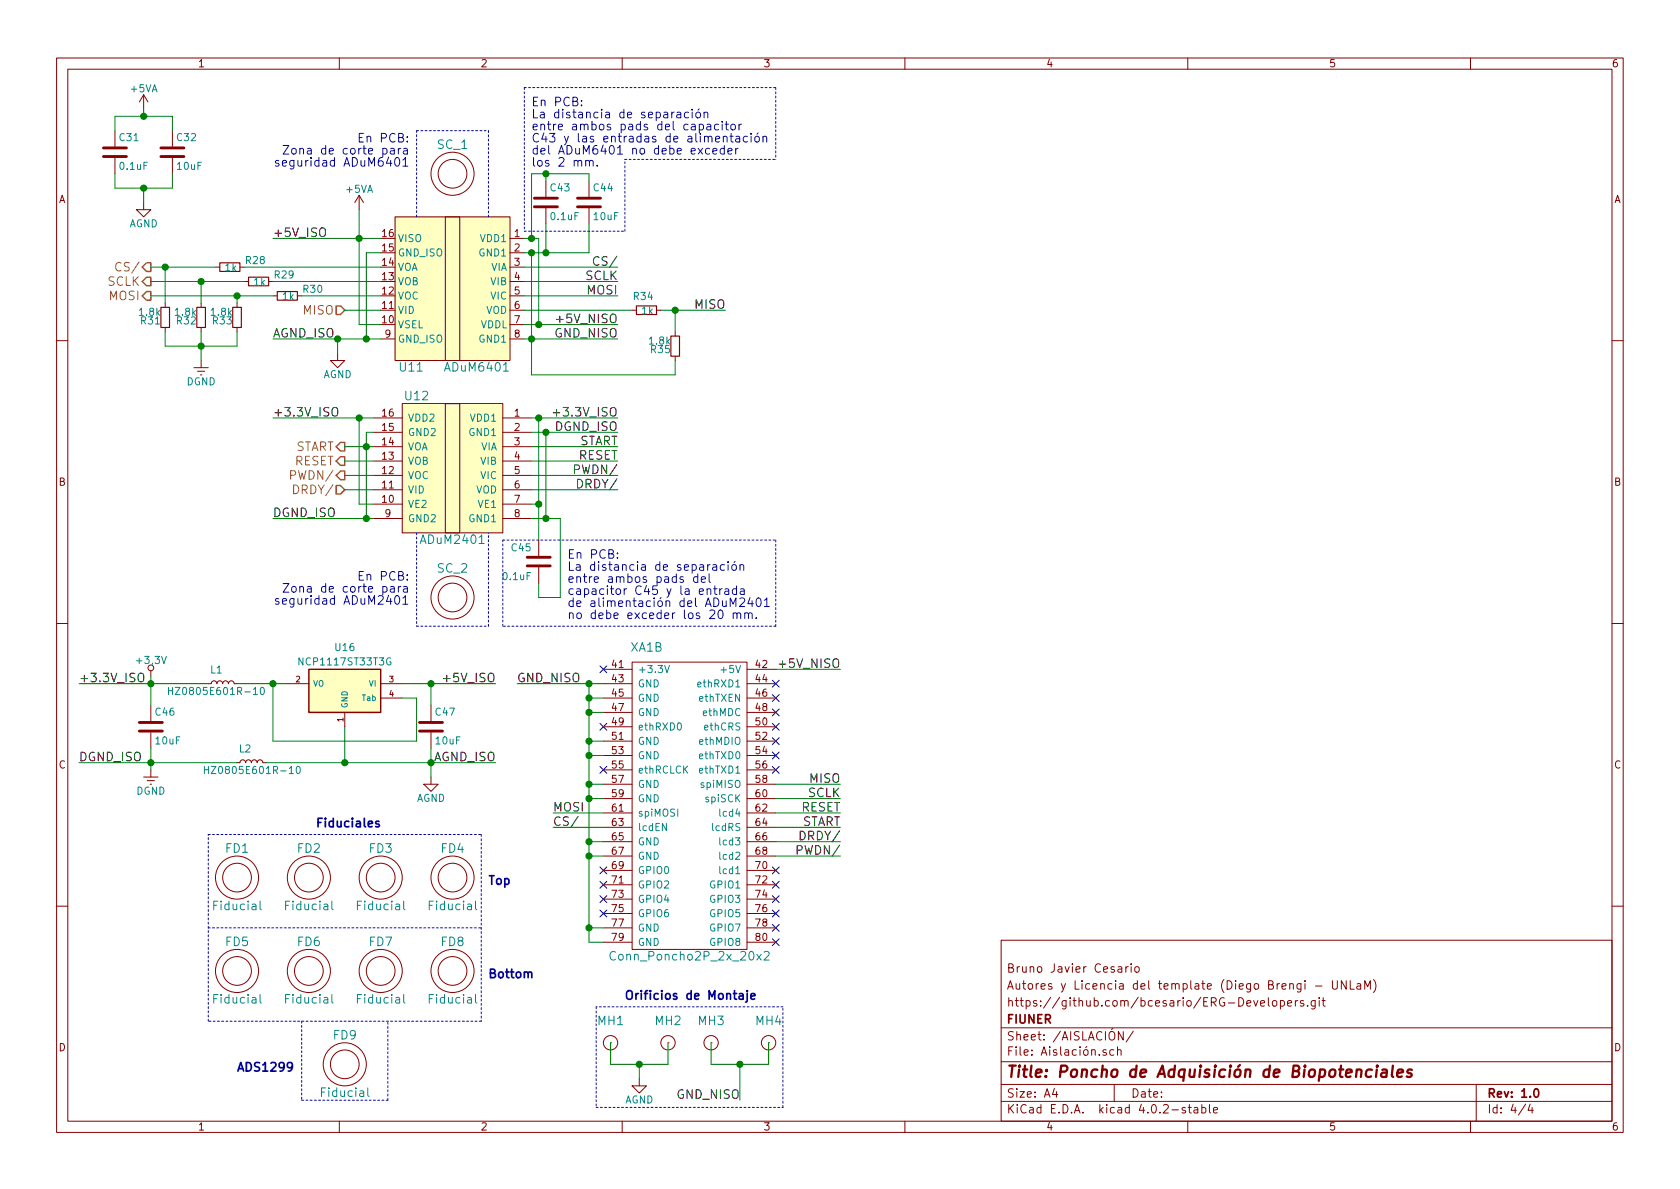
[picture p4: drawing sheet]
EESchema Schematic File Version 2
LIBS:PonchoERG-rescue
LIBS:Misc_Poncho_Grande
LIBS:Poncho_Esqueleto
LIBS:PonchoERG
LIBS:power
LIBS:74xgxx
LIBS:74xx
LIBS:ac-dc
LIBS:actel
LIBS:adc-dac
LIBS:Altera
LIBS:analog_devices
LIBS:analog_switches
LIBS:atmel
LIBS:audio
LIBS:brooktre
LIBS:cmos_ieee
LIBS:cmos4000
LIBS:conn
LIBS:contrib
LIBS:cypress
LIBS:dc-dc
LIBS:device
LIBS:digital-audio
LIBS:diode
LIBS:display
LIBS:dsp
LIBS:elec-unifil
LIBS:ESD_Protection
LIBS:ftdi
LIBS:gennum
LIBS:graphic
LIBS:hc11
LIBS:intel
LIBS:interface
LIBS:ir
LIBS:Lattice
LIBS:linear
LIBS:logo
LIBS:maxim
LIBS:memory
LIBS:microchip
LIBS:microchip_dspic33dsc
LIBS:microchip_pic10mcu
LIBS:microchip_pic12mcu
LIBS:microchip_pic16mcu
LIBS:microchip_pic18mcu
LIBS:microchip_pic32mcu
LIBS:microcontrollers
LIBS:motor_drivers
LIBS:motorola
LIBS:msp430
LIBS:nordicsemi
LIBS:nxp_armmcu
LIBS:onsemi
LIBS:opto
LIBS:Oscillators
LIBS:philips
LIBS:Power_Management
LIBS:powerint
LIBS:pspice
LIBS:references
LIBS:regul
LIBS:relays
LIBS:rfcom
LIBS:sensors
LIBS:silabs
LIBS:siliconi
LIBS:stm8
LIBS:stm32
LIBS:supertex
LIBS:switches
LIBS:texas
LIBS:transf
LIBS:transistors
LIBS:ttl_ieee
LIBS:valves
LIBS:video
LIBS:Xicor
LIBS:xilinx
LIBS:Zilog
LIBS:Jumpers_Config
LIBS:Jumpers_Default
LIBS:PonchoERG-cache
EELAYER 25 0
EELAYER END
$Descr A4 11693 8268
encoding utf-8
Sheet 4 4
Title "Poncho de Adquisición de Biopotenciales"
Date ""
Rev "1.0"
Comp "FIUNER"
Comment1 "https://github.com/bcesario/ERG-Developers.git"
Comment2 "Autores y Licencia del template (Diego Brengi - UNLaM)"
Comment3 "Bruno Javier Cesario"
Comment4 ""
$EndDescr
Text HLabel 2400 2150 0    60   Input ~ 0
MISO
Text HLabel 1050 2050 0    60   Output ~ 0
MOSI
Text HLabel 1050 1950 0    60   Output ~ 0
SCLK
Text HLabel 1050 1850 0    60   Output ~ 0
CS/
Text HLabel 2400 3100 0    60   Output ~ 0
START
Text HLabel 2400 3200 0    60   Output ~ 0
RESET
Text HLabel 2400 3400 0    60   Input ~ 0
DRDY/
$Comp
L C C31
U 1 1
P 800 1050
F 0 "C31" H 825 1150 50  0000 L CNN
F 1 "0.1uF" H 825 950 50  0000 L CNN
F 2 "Capacitors_SMD:C_0805" H 838 900 50  0001 C CNN
F 3 "http://www.kemet.com/Lists/ProductCatalog/Attachments/53/KEM_C1002_X7R_SMD.pdf" H 800 1050 50  0001 C CNN
F 4 "399-1170-1-ND" H 800 1050 60  0001 C CNN "Código Digikey"
	1    800  1050
	1    0    0    -1  
$EndComp
$Comp
L C C32
U 1 1
P 1200 1050
F 0 "C32" H 1225 1150 50  0000 L CNN
F 1 "10uF" H 1225 950 50  0000 L CNN
F 2 "Capacitors_SMD:C_0805" H 1238 900 50  0001 C CNN
F 3 "http://www.kemet.com/Lists/ProductCatalog/Attachments/19/KEM_C1006_X5R_SMD.pdf" H 1200 1050 50  0001 C CNN
F 4 "399-8012-1-ND" H 1200 1050 60  0001 C CNN "Código Digikey"
	1    1200 1050
	1    0    0    -1  
$EndComp
$Comp
L ADuM6401-RESCUE-PonchoERG U11
U 1 1
P 3150 1950
AR Path="/57C7EA7C" Ref="U11"  Part="1" 
AR Path="/57BDC3A8/57C7EA7C" Ref="U11"  Part="1" 
F 0 "U11" H 3350 1350 60  0000 L CNN
F 1 "ADuM6401" H 2750 1350 60  0000 L CNN
F 2 "SMD_Packages:SO-16-W" H 2650 2250 50  0001 C CNN
F 3 "http://www.analog.com/media/en/technical-documentation/data-sheets/ADuM6400_6401_6402_6403_6404.pdf" H 2650 2250 50  0001 C CNN
F 4 "ADUM6401CRWZ-ND" H 3150 1950 60  0001 C CNN "Código Digikey"
	1    3150 1950
	-1   0    0    -1  
$EndComp
$Comp
L ADuM2401 U12
U 1 1
P 3150 3250
F 0 "U12" H 3400 3750 60  0000 C CNN
F 1 "ADuM2401" H 3150 2750 60  0000 C CNN
F 2 "SMD_Packages:SO-16-W" H 3150 3250 60  0001 C CNN
F 3 "http://www.analog.com/media/en/technical-documentation/data-sheets/ADuM2400_2401_2402.pdf" H 3150 3250 60  0001 C CNN
F 4 "ADUM2401ARWZ-RLCT-ND" H 3150 3250 60  0001 C CNN "Código Digikey"
	1    3150 3250
	-1   0    0    -1  
$EndComp
$Comp
L +5VA #PWR031
U 1 1
P 1000 750
F 0 "#PWR031" H 1000 600 50  0001 C CNN
F 1 "+5VA" H 1000 890 50  0000 C CNN
F 2 "" H 1000 750 50  0000 C CNN
F 3 "" H 1000 750 50  0000 C CNN
	1    1000 750 
	1    0    0    -1  
$EndComp
Text Label 4300 2250 2    60   ~ 0
+5V_NISO
Text Label 4300 2350 2    60   ~ 0
GND_NISO
Text HLabel 2400 3300 0    60   Output ~ 0
PWDN/
NoConn ~ 5400 4750
NoConn ~ 5400 4850
NoConn ~ 5400 4950
NoConn ~ 5400 5050
NoConn ~ 5400 5150
NoConn ~ 5400 5250
NoConn ~ 5400 5350
NoConn ~ 5400 6050
NoConn ~ 5400 6150
NoConn ~ 5400 6250
NoConn ~ 5400 6350
NoConn ~ 5400 6450
NoConn ~ 5400 6550
NoConn ~ 4200 6350
NoConn ~ 4200 6250
NoConn ~ 4200 6150
NoConn ~ 4200 6050
NoConn ~ 4200 5350
NoConn ~ 4200 5050
NoConn ~ 4200 4650
Text Label 3600 4750 0    60   ~ 0
GND_NISO
Text Label 5850 4650 2    60   ~ 0
+5V_NISO
$Comp
L Conn_Poncho2P_2x_20x2 XA?
U 2 1
P 4450 4950
AR Path="/57D819F9" Ref="XA?"  Part="2" 
AR Path="/57BDC3A8/57D819F9" Ref="XA1"  Part="2" 
F 0 "XA1" H 4500 5400 60  0000 C CNN
F 1 "Conn_Poncho2P_2x_20x2" H 4800 3250 60  0000 C CNN
F 2 "Poncho_Esqueleto:Conn_Poncho_Izquierdo" H 4450 4950 60  0001 C CNN
F 3 "https://media.digikey.com/PDF/Data%20Sheets/Sullins%20PDFs/xRxCzzzDxxN-RC_11636-B.pdf" H 4450 4950 60  0001 C CNN
F 4 "S2011EC-20-ND" H 4450 4950 60  0001 C CNN "Código Digikey"
	2    4450 4950
	1    0    0    -1  
$EndComp
$Comp
L C C43
U 1 1
P 3800 1400
F 0 "C43" H 3825 1500 50  0000 L CNN
F 1 "0.1uF" H 3825 1300 50  0000 L CNN
F 2 "Capacitors_SMD:C_0805" H 3838 1250 50  0001 C CNN
F 3 "http://www.kemet.com/Lists/ProductCatalog/Attachments/19/KEM_C1006_X5R_SMD.pdf" H 3800 1400 50  0001 C CNN
F 4 "399-1170-1-ND" H 3800 1400 60  0001 C CNN "Código Digikey"
	1    3800 1400
	1    0    0    -1  
$EndComp
$Comp
L C C44
U 1 1
P 4100 1400
F 0 "C44" H 4125 1500 50  0000 L CNN
F 1 "10uF" H 4125 1300 50  0000 L CNN
F 2 "Capacitors_SMD:C_0805" H 4138 1250 50  0001 C CNN
F 3 "http://www.kemet.com/Lists/ProductCatalog/Attachments/19/KEM_C1006_X5R_SMD.pdf" H 4100 1400 50  0001 C CNN
F 4 "399-8012-1-ND" H 4100 1400 60  0001 C CNN "Código Digikey"
	1    4100 1400
	1    0    0    -1  
$EndComp
$Comp
L C C45
U 1 1
P 3750 3900
F 0 "C45" H 3800 3800 50  0000 L CNN
F 1 "0.1uF" H 3800 4000 50  0000 L CNN
F 2 "Capacitors_SMD:C_0805" H 3788 3750 50  0001 C CNN
F 3 "http://www.kemet.com/Lists/ProductCatalog/Attachments/19/KEM_C1006_X5R_SMD.pdf" H 3750 3900 50  0001 C CNN
F 4 "399-1170-1-ND" H 3750 3900 60  0001 C CNN "Código Digikey"
	1    3750 3900
	-1   0    0    1   
$EndComp
$Comp
L Fiducial FD1
U 1 1
P 1650 6100
F 0 "FD1" H 1650 6300 60  0000 C CNN
F 1 "Fiducial" H 1650 5900 60  0000 C CNN
F 2 "Fiducials:Fiducial_1mm_Dia_2.54mm_Outer_CopperTop" H 1650 6100 60  0001 C CNN
F 3 "NONE" H 1650 6100 60  0001 C CNN
	1    1650 6100
	1    0    0    -1  
$EndComp
$Comp
L Fiducial FD2
U 1 1
P 2150 6100
F 0 "FD2" H 2150 6300 60  0000 C CNN
F 1 "Fiducial" H 2150 5900 60  0000 C CNN
F 2 "Fiducials:Fiducial_1mm_Dia_2.54mm_Outer_CopperTop" H 2150 6100 60  0001 C CNN
F 3 "NONE" H 2150 6100 60  0001 C CNN
	1    2150 6100
	1    0    0    -1  
$EndComp
$Comp
L Fiducial FD3
U 1 1
P 2650 6100
F 0 "FD3" H 2650 6300 60  0000 C CNN
F 1 "Fiducial" H 2650 5900 60  0000 C CNN
F 2 "Fiducials:Fiducial_1mm_Dia_2.54mm_Outer_CopperTop" H 2650 6100 60  0001 C CNN
F 3 "NONE" H 2650 6100 60  0001 C CNN
	1    2650 6100
	1    0    0    -1  
$EndComp
$Comp
L Fiducial FD4
U 1 1
P 3150 6100
F 0 "FD4" H 3150 6300 60  0000 C CNN
F 1 "Fiducial" H 3150 5900 60  0000 C CNN
F 2 "Fiducials:Fiducial_1mm_Dia_2.54mm_Outer_CopperTop" H 3150 6100 60  0001 C CNN
F 3 "NONE" H 3150 6100 60  0001 C CNN
	1    3150 6100
	1    0    0    -1  
$EndComp
Text Notes 2200 5750 0    60   ~ 12
Fiduciales
$Comp
L PCB_HOLE MH2
U 1 1
P 4650 7250
F 0 "MH2" H 4650 7400 60  0000 C CNN
F 1 "PCB_HOLE" H 4650 7150 60  0001 C CNN
F 2 "Connect:1pin" H 4500 7300 60  0001 C CNN
F 3 "NONE" H 4600 7400 60  0001 C CNN
	1    4650 7250
	1    0    0    -1  
$EndComp
$Comp
L PCB_HOLE MH3
U 1 1
P 4950 7250
F 0 "MH3" H 4950 7400 60  0000 C CNN
F 1 "PCB_HOLE" H 4950 7150 60  0001 C CNN
F 2 "Connect:1pin" H 4800 7300 60  0001 C CNN
F 3 "NONE" H 4900 7400 60  0001 C CNN
	1    4950 7250
	1    0    0    -1  
$EndComp
$Comp
L PCB_HOLE MH4
U 1 1
P 5350 7250
F 0 "MH4" H 5350 7400 60  0000 C CNN
F 1 "PCB_HOLE" H 5350 7150 60  0001 C CNN
F 2 "Connect:1pin" H 5200 7300 60  0001 C CNN
F 3 "NONE" H 5300 7400 60  0001 C CNN
	1    5350 7250
	1    0    0    -1  
$EndComp
$Comp
L PCB_HOLE MH1
U 1 1
P 4250 7250
F 0 "MH1" H 4250 7400 60  0000 C CNN
F 1 "PCB_HOLE" H 4250 7150 60  0001 C CNN
F 2 "Connect:1pin" H 4100 7300 60  0001 C CNN
F 3 "NONE" H 4200 7400 60  0001 C CNN
	1    4250 7250
	1    0    0    -1  
$EndComp
$Comp
L Fiducial FD9
U 1 1
P 2400 7400
F 0 "FD9" H 2400 7600 60  0000 C CNN
F 1 "Fiducial" H 2400 7200 60  0000 C CNN
F 2 "Fiducials:Fiducial_1mm_Dia_2.54mm_Outer_CopperTop" H 2400 7400 60  0001 C CNN
F 3 "NONE" H 2400 7400 60  0001 C CNN
	1    2400 7400
	1    0    0    -1  
$EndComp
$Comp
L Fiducial FD5
U 1 1
P 1650 6750
F 0 "FD5" H 1650 6950 60  0000 C CNN
F 1 "Fiducial" H 1650 6550 60  0000 C CNN
F 2 "Fiducials:Fiducial_1mm_Dia_2.54mm_Outer_CopperTop" H 1650 6750 60  0001 C CNN
F 3 "NONE" H 1650 6750 60  0001 C CNN
	1    1650 6750
	1    0    0    -1  
$EndComp
$Comp
L Fiducial FD6
U 1 1
P 2150 6750
F 0 "FD6" H 2150 6950 60  0000 C CNN
F 1 "Fiducial" H 2150 6550 60  0000 C CNN
F 2 "Fiducials:Fiducial_1mm_Dia_2.54mm_Outer_CopperTop" H 2150 6750 60  0001 C CNN
F 3 "NONE" H 2150 6750 60  0001 C CNN
	1    2150 6750
	1    0    0    -1  
$EndComp
$Comp
L Fiducial FD7
U 1 1
P 2650 6750
F 0 "FD7" H 2650 6950 60  0000 C CNN
F 1 "Fiducial" H 2650 6550 60  0000 C CNN
F 2 "Fiducials:Fiducial_1mm_Dia_2.54mm_Outer_CopperTop" H 2650 6750 60  0001 C CNN
F 3 "NONE" H 2650 6750 60  0001 C CNN
	1    2650 6750
	1    0    0    -1  
$EndComp
$Comp
L Fiducial FD8
U 1 1
P 3150 6750
F 0 "FD8" H 3150 6950 60  0000 C CNN
F 1 "Fiducial" H 3150 6550 60  0000 C CNN
F 2 "Fiducials:Fiducial_1mm_Dia_2.54mm_Outer_CopperTop" H 3150 6750 60  0001 C CNN
F 3 "NONE" H 3150 6750 60  0001 C CNN
	1    3150 6750
	1    0    0    -1  
$EndComp
Text Notes 4350 6950 0    60   ~ 12
Orificios de Montaje
Text Notes 3400 6150 0    60   ~ 12
Top
Text Notes 3400 6800 0    60   ~ 12
Bottom
Text Notes 1650 7450 0    60   ~ 12
ADS1299
Text Label 5150 7650 2    60   ~ 0
GND_NISO
$Comp
L Fiducial SC_2
U 1 1
P 3150 4150
F 0 "SC_2" H 3150 4350 60  0000 C CNN
F 1 "Slot_2" H 3150 3950 60  0001 C CNN
F 2 "Fiducials:Fiducial_1mm_Dia_2.54mm_Outer_CopperTop" H 3150 4150 60  0001 C CNN
F 3 "NONE" H 3150 4150 60  0001 C CNN
	1    3150 4150
	1    0    0    -1  
$EndComp
Text Notes 2850 4200 2    60   ~ 0
En PCB:\nZona de corte para\nseguridad ADuM2401
Text Notes 2850 1150 2    60   ~ 0
En PCB:\nZona de corte para\nseguridad ADuM6401
$Comp
L Fiducial SC_1
U 1 1
P 3150 1200
F 0 "SC_1" H 3150 1400 60  0000 C CNN
F 1 "Slot_1" H 3150 1000 60  0001 C CNN
F 2 "Fiducials:Fiducial_1mm_Dia_2.54mm_Outer_CopperTop" H 3150 1200 60  0001 C CNN
F 3 "NONE" H 3150 1200 60  0001 C CNN
	1    3150 1200
	1    0    0    -1  
$EndComp
Text Notes 3950 4300 0    60   ~ 0
En PCB:\nLa distancia de separación\nentre ambos pads del\ncapacitor C45 y la entrada\nde alimentación del ADuM2401\nno debe exceder los 20 mm.
Text Notes 3700 1150 0    60   ~ 0
En PCB:\nLa distancia de separación\nentre ambos pads del capacitor\nC43 y las entradas de alimentación\ndel ADuM6401 no debe exceder\nlos 2 mm.
Text Label 1900 1650 0    60   ~ 0
+5V_ISO
Text Label 1900 2350 0    60   ~ 0
AGND_ISO
Text Label 3850 5750 0    60   ~ 0
CS/
Text Label 3850 5650 0    60   ~ 0
MOSI
Text Label 5850 5450 2    60   ~ 0
MISO
Text Label 5850 5550 2    60   ~ 0
SCLK
Text Label 4300 2050 2    60   ~ 0
MOSI
Text Label 4300 1850 2    60   ~ 0
CS/
Text Label 4300 3100 2    60   ~ 0
START
Text Label 4300 3200 2    60   ~ 0
RESET
Text Label 4300 3300 2    60   ~ 0
PWDN/
Text Label 4300 3400 2    60   ~ 0
DRDY/
Text Label 4300 1950 2    60   ~ 0
SCLK
Text Label 5050 2150 2    60   ~ 0
MISO
Text Label 5850 5750 2    60   ~ 0
START
Text Label 5850 5650 2    60   ~ 0
RESET
Text Label 5850 5950 2    60   ~ 0
PWDN/
Text Label 5850 5850 2    60   ~ 0
DRDY/
$Comp
L +5VA #PWR032
U 1 1
P 2500 1450
F 0 "#PWR032" H 2500 1300 50  0001 C CNN
F 1 "+5VA" H 2500 1590 50  0000 C CNN
F 2 "" H 2500 1450 50  0000 C CNN
F 3 "" H 2500 1450 50  0000 C CNN
	1    2500 1450
	1    0    0    -1  
$EndComp
$Comp
L R_Small R28
U 1 1
P 1600 1850
F 0 "R28" V 1650 1600 50  0000 L CNN
F 1 "1k" V 1600 1800 50  0000 L CNN
F 2 "Resistors_SMD:R_0805" H 1600 1850 50  0001 C CNN
F 3 "http://www.yageo.com/documents/recent/PYu-RC_Group_51_RoHS_L_04.pdf" H 1630 1870 50  0001 C CNN
F 4 "311-2.2KARCT-ND" H 1730 1970 60  0001 C CNN "Código Digikey"
	1    1600 1850
	0    -1   -1   0   
$EndComp
$Comp
L R_Small R29
U 1 1
P 1800 1950
F 0 "R29" V 1850 1700 50  0000 L CNN
F 1 "1k" V 1800 1900 50  0000 L CNN
F 2 "Resistors_SMD:R_0805" H 1800 1950 50  0001 C CNN
F 3 "http://www.yageo.com/documents/recent/PYu-RC_Group_51_RoHS_L_04.pdf" H 1830 1970 50  0001 C CNN
F 4 "311-2.2KARCT-ND" H 1930 2070 60  0001 C CNN "Código Digikey"
	1    1800 1950
	0    -1   -1   0   
$EndComp
$Comp
L R_Small R30
U 1 1
P 2000 2050
F 0 "R30" V 2050 1800 50  0000 L CNN
F 1 "1k" V 2000 2000 50  0000 L CNN
F 2 "Resistors_SMD:R_0805" H 2000 2050 50  0001 C CNN
F 3 "http://www.yageo.com/documents/recent/PYu-RC_Group_51_RoHS_L_04.pdf" H 2030 2070 50  0001 C CNN
F 4 "311-2.2KARCT-ND" H 2130 2170 60  0001 C CNN "Código Digikey"
	1    2000 2050
	0    -1   -1   0   
$EndComp
$Comp
L R_Small R31
U 1 1
P 1150 2200
F 0 "R31" H 1180 2220 50  0000 L CNN
F 1 "1.8k" H 1180 2160 50  0000 L CNN
F 2 "Resistors_SMD:R_0805" H 1150 2200 50  0001 C CNN
F 3 "http://www.yageo.com/documents/recent/PYu-RC_Group_51_RoHS_L_04.pdf" H 1180 2220 50  0001 C CNN
F 4 "311-2.2KARCT-ND" H 1280 2320 60  0001 C CNN "Código Digikey"
	1    1150 2200
	-1   0    0    1   
$EndComp
$Comp
L R_Small R32
U 1 1
P 1400 2200
F 0 "R32" H 1430 2220 50  0000 L CNN
F 1 "1.8k" H 1430 2160 50  0000 L CNN
F 2 "Resistors_SMD:R_0805" H 1400 2200 50  0001 C CNN
F 3 "http://www.yageo.com/documents/recent/PYu-RC_Group_51_RoHS_L_04.pdf" H 1430 2220 50  0001 C CNN
F 4 "311-2.2KARCT-ND" H 1530 2320 60  0001 C CNN "Código Digikey"
	1    1400 2200
	-1   0    0    1   
$EndComp
$Comp
L DGND #PWR033
U 1 1
P 1400 2500
F 0 "#PWR033" H 1400 2250 50  0001 C CNN
F 1 "DGND" H 1400 2350 50  0000 C CNN
F 2 "" H 1400 2500 50  0000 C CNN
F 3 "" H 1400 2500 50  0000 C CNN
	1    1400 2500
	1    0    0    -1  
$EndComp
$Comp
L R_Small R35
U 1 1
P 4700 2400
F 0 "R35" H 4730 2420 50  0000 L CNN
F 1 "1.8k" H 4730 2360 50  0000 L CNN
F 2 "Resistors_SMD:R_0805" H 4700 2400 50  0001 C CNN
F 3 "http://www.yageo.com/documents/recent/PYu-RC_Group_51_RoHS_L_04.pdf" H 4730 2420 50  0001 C CNN
F 4 "311-2.2KARCT-ND" H 4830 2520 60  0001 C CNN "Código Digikey"
	1    4700 2400
	-1   0    0    1   
$EndComp
$Comp
L R_Small R34
U 1 1
P 4500 2150
F 0 "R34" V 4600 2100 50  0000 L CNN
F 1 "1k" V 4500 2100 50  0000 L CNN
F 2 "Resistors_SMD:R_0805" H 4500 2150 50  0001 C CNN
F 3 "http://www.yageo.com/documents/recent/PYu-RC_Group_51_RoHS_L_04.pdf" H 4530 2170 50  0001 C CNN
F 4 "311-2.2KARCT-ND" H 4630 2270 60  0001 C CNN "Código Digikey"
	1    4500 2150
	0    -1   -1   0   
$EndComp
$Comp
L R_Small R33
U 1 1
P 1650 2200
F 0 "R33" H 1680 2220 50  0000 L CNN
F 1 "1.8k" H 1680 2160 50  0000 L CNN
F 2 "Resistors_SMD:R_0805" H 1650 2200 50  0001 C CNN
F 3 "http://www.yageo.com/documents/recent/PYu-RC_Group_51_RoHS_L_04.pdf" H 1680 2220 50  0001 C CNN
F 4 "311-2.2KARCT-ND" H 1780 2320 60  0001 C CNN "Código Digikey"
	1    1650 2200
	-1   0    0    1   
$EndComp
$Comp
L NCP1117ST33T3G U16
U 1 1
P 2400 4800
F 0 "U16" H 2400 5100 50  0000 C CNN
F 1 "NCP1117ST33T3G" H 2400 5000 50  0000 C CNN
F 2 "TO_SOT_Packages_SMD:SOT-223-3Lead_TabPin2" H 2400 4800 50  0001 C CNN
F 3 "http://www.onsemi.com/pub/Collateral/NCP1117-D.PDF" H 2400 4800 50  0001 C CNN
F 4 "NCP1117ST33T3GOSCT-ND" H 2400 4800 60  0001 C CNN "Código Digikey"
	1    2400 4800
	-1   0    0    -1  
$EndComp
$Comp
L DGND #PWR035
U 1 1
P 1050 5350
F 0 "#PWR035" H 1050 5100 50  0001 C CNN
F 1 "DGND" H 1050 5200 50  0000 C CNN
F 2 "" H 1050 5350 50  0000 C CNN
F 3 "" H 1050 5350 50  0000 C CNN
	1    1050 5350
	1    0    0    -1  
$EndComp
Text Label 3450 4750 2    60   ~ 0
+5V_ISO
$Comp
L AGND #PWR036
U 1 1
P 2350 2450
F 0 "#PWR036" H 2350 2450 40  0001 C CNN
F 1 "AGND" H 2350 2300 50  0000 C CNN
F 2 "" H 2350 2450 60  0000 C CNN
F 3 "" H 2350 2450 60  0000 C CNN
	1    2350 2450
	1    0    0    -1  
$EndComp
$Comp
L AGND #PWR037
U 1 1
P 3000 5400
F 0 "#PWR037" H 3000 5400 40  0001 C CNN
F 1 "AGND" H 3000 5250 50  0000 C CNN
F 2 "" H 3000 5400 60  0000 C CNN
F 3 "" H 3000 5400 60  0000 C CNN
	1    3000 5400
	1    0    0    -1  
$EndComp
$Comp
L +3,3V #PWR038
U 1 1
P 1050 4700
F 0 "#PWR038" H 1050 4660 30  0001 C CNN
F 1 "+3,3V" H 1050 4810 50  0000 C CNN
F 2 "" H 1050 4700 60  0000 C CNN
F 3 "" H 1050 4700 60  0000 C CNN
	1    1050 4700
	1    0    0    -1  
$EndComp
$Comp
L HZ0805E601R-10 L1
U 1 1
P 1550 4750
F 0 "L1" V 1650 4750 50  0000 L CNN
F 1 "HZ0805E601R-10" V 1500 4450 50  0000 L CNN
F 2 "Resistors_SMD:R_0805" H 1550 4750 50  0001 C CNN
F 3 "https://media.digikey.com/pdf/Data%20Sheets/Steward%20PDFs/Part%20Number%20Guide.pdf" H 1550 4750 50  0001 C CNN
F 4 "240-2399-1-ND" V 1550 4750 60  0001 C CNN "Código Digikey"
	1    1550 4750
	0    -1   -1   0   
$EndComp
$Comp
L HZ0805E601R-10 L2
U 1 1
P 1750 5300
F 0 "L2" V 1850 5300 50  0000 L CNN
F 1 "HZ0805E601R-10" V 1700 4950 50  0000 L CNN
F 2 "Resistors_SMD:R_0805" H 1750 5300 50  0001 C CNN
F 3 "https://media.digikey.com/pdf/Data%20Sheets/Steward%20PDFs/Part%20Number%20Guide.pdf" H 1750 5300 50  0001 C CNN
F 4 "240-2399-1-ND" V 1750 5300 60  0001 C CNN "Código Digikey"
	1    1750 5300
	0    -1   -1   0   
$EndComp
$Comp
L AGND #PWR039
U 1 1
P 1000 1400
F 0 "#PWR039" H 1000 1400 40  0001 C CNN
F 1 "AGND" H 1000 1250 50  0000 C CNN
F 2 "" H 1000 1400 60  0000 C CNN
F 3 "" H 1000 1400 60  0000 C CNN
	1    1000 1400
	1    0    0    -1  
$EndComp
$Comp
L AGND #PWR040
U 1 1
P 4450 7500
F 0 "#PWR040" H 4450 7500 40  0001 C CNN
F 1 "AGND" H 4450 7350 50  0000 C CNN
F 2 "" H 4450 7500 60  0000 C CNN
F 3 "" H 4450 7500 60  0000 C CNN
	1    4450 7500
	1    0    0    -1  
$EndComp
Text Label 3450 5300 2    60   ~ 0
AGND_ISO
$Comp
L C C47
U 1 1
P 3000 5050
F 0 "C47" H 3025 5150 50  0000 L CNN
F 1 "10uF" H 3025 4950 50  0000 L CNN
F 2 "Capacitors_SMD:C_0805" H 3038 4900 50  0001 C CNN
F 3 "http://www.kemet.com/Lists/ProductCatalog/Attachments/19/KEM_C1006_X5R_SMD.pdf" H 3000 5050 50  0001 C CNN
F 4 "399-8012-1-ND" H 3000 5050 60  0001 C CNN "Código Digikey"
	1    3000 5050
	1    0    0    -1  
$EndComp
$Comp
L C C46
U 1 1
P 1050 5050
F 0 "C46" H 1075 5150 50  0000 L CNN
F 1 "10uF" H 1075 4950 50  0000 L CNN
F 2 "Capacitors_SMD:C_0805" H 1088 4900 50  0001 C CNN
F 3 "http://www.kemet.com/Lists/ProductCatalog/Attachments/19/KEM_C1006_X5R_SMD.pdf" H 1050 5050 50  0001 C CNN
F 4 "399-8012-1-ND" H 1050 5050 60  0001 C CNN "Código Digikey"
	1    1050 5050
	1    0    0    -1  
$EndComp
Text Label 550  4750 0    60   ~ 0
+3.3V_ISO
Text Label 1900 2900 0    60   ~ 0
+3.3V_ISO
Text Label 4300 2900 2    60   ~ 0
+3.3V_ISO
Wire Wire Line
	2650 1750 2550 1750
Connection ~ 2550 2350
Wire Wire Line
	800  900  800  800 
Wire Wire Line
	800  800  1200 800 
Wire Wire Line
	1200 800  1200 900 
Connection ~ 1000 800 
Wire Wire Line
	800  1200 800  1300
Wire Wire Line
	800  1300 1200 1300
Wire Wire Line
	1200 1300 1200 1200
Connection ~ 1000 1300
Wire Wire Line
	1000 750  1000 800 
Wire Wire Line
	1000 1300 1000 1400
Wire Wire Line
	4100 1750 4100 1550
Wire Wire Line
	3800 1750 3800 1550
Connection ~ 3800 1750
Wire Wire Line
	3800 1200 3800 1250
Wire Wire Line
	4100 1200 4100 1250
Connection ~ 3800 1200
Wire Notes Line
	1450 5800 3350 5800
Wire Notes Line
	3350 5800 3350 7100
Wire Notes Line
	3350 7100 1450 7100
Wire Notes Line
	1450 7100 1450 5800
Wire Notes Line
	1450 6450 3350 6450
Wire Notes Line
	2100 7100 2100 7650
Wire Notes Line
	2100 7650 2700 7650
Wire Notes Line
	2700 7650 2700 7100
Wire Notes Line
	2900 1500 2900 900 
Wire Notes Line
	2900 900  3400 900 
Wire Notes Line
	3400 900  3400 1500
Wire Notes Line
	2900 3700 2900 4350
Wire Notes Line
	2900 4350 3400 4350
Wire Notes Line
	3400 4350 3400 3700
Connection ~ 2500 1650
Wire Wire Line
	2500 3500 2600 3500
Connection ~ 2500 2900
Wire Wire Line
	2500 2250 2650 2250
Wire Wire Line
	2550 3000 2600 3000
Wire Wire Line
	3700 1750 3700 2600
Connection ~ 3700 2350
Connection ~ 3700 1750
Wire Wire Line
	2400 3400 2600 3400
Wire Wire Line
	3650 1650 3750 1650
Wire Wire Line
	3750 3500 3700 3500
Connection ~ 3750 2900
Connection ~ 3800 3000
Wire Wire Line
	3700 1200 4100 1200
Wire Wire Line
	3700 1200 3700 1650
Connection ~ 3700 1650
Wire Wire Line
	3650 1750 4100 1750
Wire Notes Line
	3650 1600 4350 1600
Wire Wire Line
	5400 5550 5850 5550
Wire Wire Line
	5400 5450 5850 5450
Wire Wire Line
	3700 3100 4300 3100
Wire Wire Line
	3700 3200 4300 3200
Wire Wire Line
	3700 3300 4300 3300
Connection ~ 2350 2350
Wire Wire Line
	2400 2150 2650 2150
Wire Wire Line
	1900 1650 2650 1650
Wire Wire Line
	1900 2350 2650 2350
Wire Wire Line
	3650 2050 4300 2050
Wire Wire Line
	3650 2250 4300 2250
Wire Wire Line
	3650 2350 4300 2350
Wire Wire Line
	3650 1950 4300 1950
Wire Wire Line
	3650 2150 4400 2150
Wire Wire Line
	3650 1850 4300 1850
Wire Wire Line
	5400 4650 5850 4650
Wire Wire Line
	5850 5650 5400 5650
Wire Wire Line
	5850 5750 5400 5750
Wire Wire Line
	5850 5850 5400 5850
Wire Wire Line
	5850 5950 5400 5950
Wire Wire Line
	4200 6550 4100 6550
Wire Wire Line
	4100 6550 4100 4750
Wire Wire Line
	3600 4750 4200 4750
Wire Wire Line
	4200 4850 4100 4850
Connection ~ 4100 4850
Wire Wire Line
	4200 4950 4100 4950
Connection ~ 4100 4950
Wire Wire Line
	4200 5150 4100 5150
Connection ~ 4100 5150
Wire Wire Line
	4200 5250 4100 5250
Connection ~ 4100 5250
Wire Wire Line
	4200 5450 4100 5450
Connection ~ 4100 5450
Wire Wire Line
	4200 5550 4100 5550
Connection ~ 4100 5550
Wire Wire Line
	4200 5850 4100 5850
Connection ~ 4100 5850
Wire Wire Line
	4200 5950 4100 5950
Connection ~ 4100 5950
Wire Wire Line
	4200 6450 4100 6450
Connection ~ 4100 6450
Connection ~ 4100 4750
Wire Wire Line
	3850 5650 4200 5650
Wire Wire Line
	4200 5750 3850 5750
Connection ~ 1650 2050
Wire Wire Line
	1650 2400 1650 2300
Wire Wire Line
	1150 2400 1650 2400
Connection ~ 1400 2400
Wire Wire Line
	4600 2150 5050 2150
Wire Wire Line
	4700 2600 4700 2500
Connection ~ 4700 2150
Wire Wire Line
	2100 2050 2650 2050
Wire Wire Line
	2650 1950 1900 1950
Wire Wire Line
	2650 1850 1700 1850
Wire Wire Line
	1050 1850 1500 1850
Wire Wire Line
	1050 2050 1900 2050
Connection ~ 1150 1850
Wire Wire Line
	1150 2100 1150 1850
Wire Wire Line
	4700 2300 4700 2150
Wire Wire Line
	1050 1950 1700 1950
Connection ~ 1400 1950
Wire Wire Line
	2800 4850 2900 4850
Wire Wire Line
	2900 4850 2900 5150
Wire Wire Line
	2900 5150 1900 5150
Wire Wire Line
	1900 5150 1900 4750
Connection ~ 1900 4750
Wire Wire Line
	3000 4900 3000 4750
Wire Wire Line
	1050 4700 1050 4900
Wire Wire Line
	3000 5200 3000 5400
Wire Wire Line
	1050 5200 1050 5350
Connection ~ 1050 4750
Connection ~ 3000 4750
Connection ~ 3800 3600
Wire Wire Line
	2400 5050 2400 5300
Wire Wire Line
	1850 5300 3450 5300
Connection ~ 3000 5300
Wire Wire Line
	1650 4750 2000 4750
Wire Wire Line
	550  4750 1450 4750
Connection ~ 2400 5300
Wire Wire Line
	550  5300 1650 5300
Connection ~ 1050 5300
Wire Wire Line
	2800 4750 3450 4750
Wire Wire Line
	1650 2100 1650 2050
Wire Wire Line
	1400 2100 1400 1950
Wire Wire Line
	1400 2300 1400 2500
Wire Wire Line
	1150 2300 1150 2400
Wire Notes Line
	3650 600  3650 1600
Wire Notes Line
	4350 1100 5400 1100
Wire Notes Line
	4350 1600 4350 1100
Wire Wire Line
	3700 2600 4700 2600
Wire Wire Line
	3750 1650 3750 2250
Connection ~ 3750 2250
Wire Wire Line
	2500 1450 2500 2250
Wire Wire Line
	2550 1750 2550 2350
Wire Wire Line
	2550 3000 2550 3600
Connection ~ 2550 3600
Wire Wire Line
	2350 2450 2350 2350
Wire Wire Line
	3700 3400 4300 3400
Wire Wire Line
	3800 3600 3800 3000
Connection ~ 3750 3500
Wire Wire Line
	3750 4050 3750 4150
Wire Notes Line
	3500 3750 5400 3750
Wire Notes Line
	5400 3750 5400 4350
Wire Notes Line
	5400 4350 3500 4350
Wire Notes Line
	3500 4350 3500 3750
Wire Wire Line
	3750 4150 3900 4150
Wire Wire Line
	3900 4150 3900 3600
Wire Wire Line
	4250 7250 4250 7400
Wire Wire Line
	4250 7400 4650 7400
Wire Wire Line
	4650 7400 4650 7250
Wire Wire Line
	4450 7500 4450 7400
Connection ~ 4450 7400
Wire Wire Line
	4950 7250 4950 7400
Wire Wire Line
	4950 7400 5350 7400
Wire Wire Line
	5350 7400 5350 7250
Wire Wire Line
	5150 7650 5150 7400
Connection ~ 5150 7400
Wire Notes Line
	5450 7000 4150 7000
Wire Notes Line
	4150 7000 4150 7700
Wire Notes Line
	4150 7700 5450 7700
Wire Notes Line
	5450 7700 5450 7000
Wire Wire Line
	3700 2900 4300 2900
Wire Wire Line
	1900 2900 2600 2900
Wire Wire Line
	3700 3000 4300 3000
Wire Wire Line
	1900 3600 2550 3600
Wire Wire Line
	2550 3600 2600 3600
Wire Wire Line
	3900 3600 3700 3600
Wire Wire Line
	2600 3300 2400 3300
Wire Wire Line
	2600 3200 2400 3200
Wire Wire Line
	2400 3100 2600 3100
Connection ~ 2550 3100
Wire Notes Line
	3650 600  5400 600 
Wire Notes Line
	5400 600  5400 1100
Wire Wire Line
	3750 2900 3750 3750
Wire Wire Line
	2500 2900 2500 3500
Text Label 550  5300 0    60   ~ 0
DGND_ISO
Text Label 1900 3600 0    60   ~ 0
DGND_ISO
Text Label 4300 3000 2    60   ~ 0
DGND_ISO
$EndSCHEMATC
